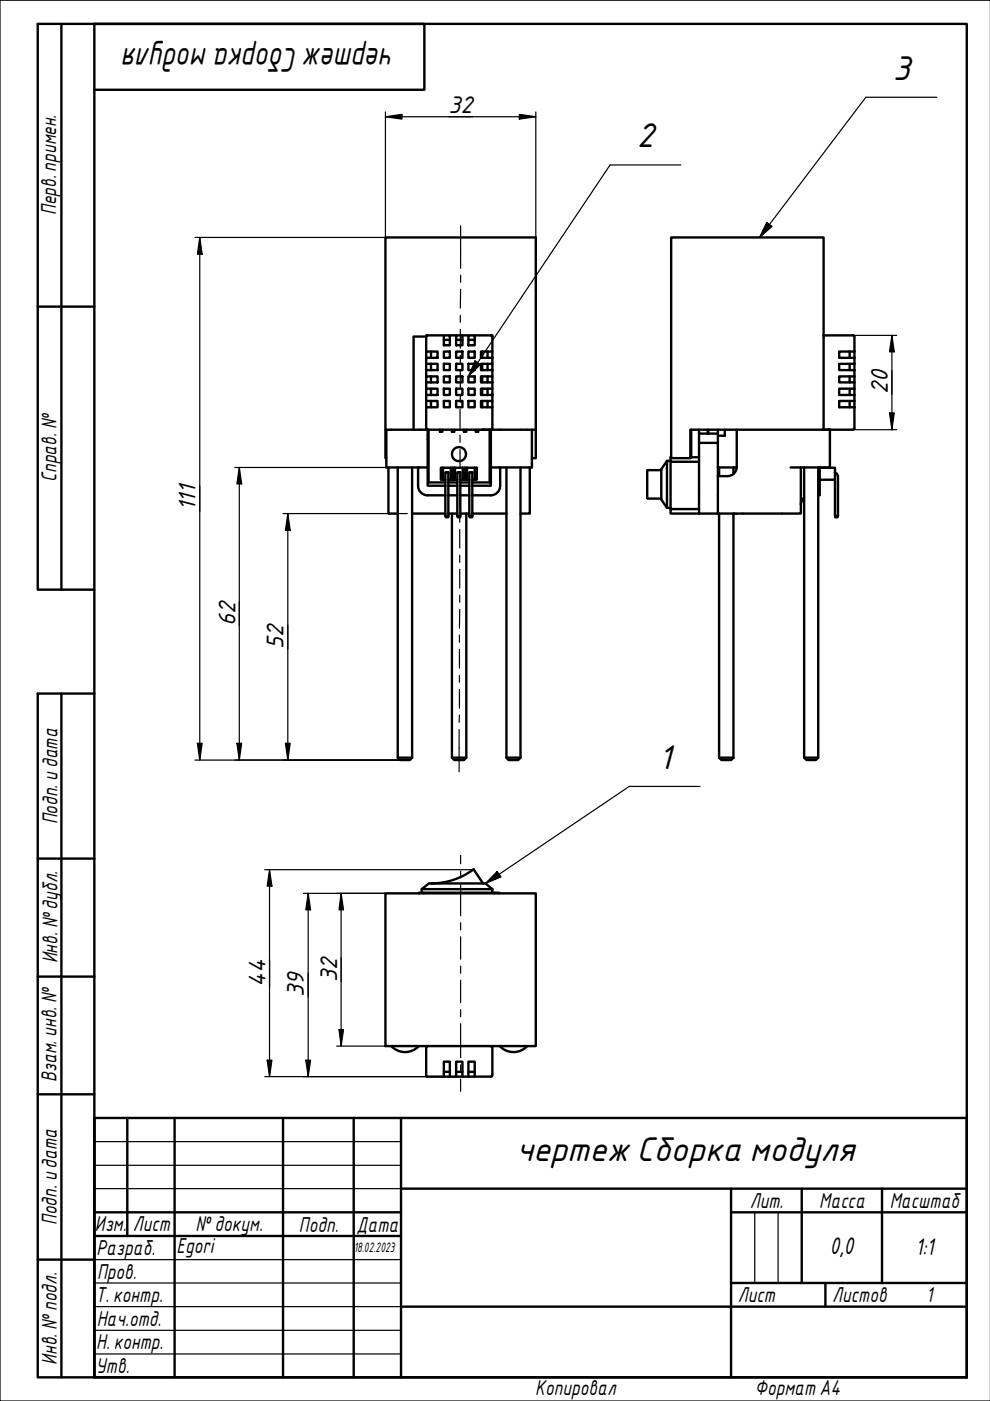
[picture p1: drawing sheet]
<svg xmlns="http://www.w3.org/2000/svg" width="210mm" height="297mm" viewBox="0 0 210 297" stroke-linecap="round" stroke-linejoin="round" font-family="sans-serif">
<g fill="none" stroke="#000" stroke-width=".51">
<path d="M142.3 50.3h32.3v40.8h-28.2v6h-4.1zM90.4 74.5h2.4v1.4h-2.4zM90.4 79.8h2.4v1.3h-2.4zM90.4 77.1h2.4v1.4h-2.4zM90.4 71.2v3.3M90.4 75.9v1.2M90.4 78.5v1.3M90.4 71.1h3.7M90.6 71.1l-.2 .2-2.7 .1v19.7M91.4 74.5v1.4M91.4 77.1v1.4M91.4 79.8v1.3"/>
<path d="M94.1 77.1h1.3v1.4h-1.3zM94.1 79.8h1.3v1.3h-1.3zM94.1 74.5h1.3v1.4h-1.3zM94.1 71.1h1.3v2.1h-1.3zM94.1 72.1h1.3M95.4 71.1h1.3M96.7 79.8h1.3v1.3h-1.3zM96.7 74.5h1.3v1.4h-1.3zM96.7 77.1h1.3v1.4h-1.3zM96.7 71.1h1.3v2.1h-1.3zM96.7 72.1h1.3M98 71.1h1.3"/>
<path d="M99.3 74.5h1.3v1.4h-1.3zM99.3 79.8h1.3v1.3h-1.3zM99.3 77.1h1.3v1.4h-1.3zM99.3 71.1h1.3v2.1h-1.3zM99.3 72.1h1.3M100.6 71.1h3.7M102 79.8h2.4v1.3h-2.4zM102 77.1h2.4v1.4h-2.4zM102 74.5h2.4v1.4h-2.4zM102.2 74.5v1.4M102.2 77.1v1.4M102.2 79.8v1.3"/>
<path d="M103.4 74.5v1.4M103.4 77.1v1.4M103.4 79.8v1.3M104.1 71.1l.2 .2M104.4 71.2v3.3M104.4 75.9v1.2M104.4 78.5v1.3M174.6 71.1h6.3M174.8 71.1l-.1 .3-.1-.2M180.1 74.5v1.4M180.1 77.1v1.4M180.1 79.8v1.3"/>
<path d="M180.9 71.1l.2 .2M181.2 74.5h-3.3v1.4h3.3M181.2 79.8h-3.3v1.3h3.3M181.2 77.1h-3.3v1.4h3.3M181.2 71.4v19.5M81.7 91.1v-40.8h31.9v40.8M81.9 97.1h-.2v-6h9v11.9h3.7M81.9 91.1v8h8.5M82.4 99.1v9.8h1.9M84.3 99.1v61.5l.5 .5h2.1l.5-.5v-61.5M88.6 99.1v3.9a2 2 0 0 0 2 2M90.4 82.4h2.4v1.3h-2.4z"/>
<path d="M90.4 85h2.4v1.3h-2.4zM90.4 81.1v1.3M90.4 83.7v1.3M90.4 86.3v4.6M90.4 90.8l.2 .2M90.6 91.1h23M90.9 91.1v11.2h3.5M91.4 82.4v1.3M91.4 85v1.3M93.3 91.1v.5h.5v-.5M93.9 99.2h2.1v2.5h-.4M93.9 99.2h-.4v2.5h.4"/>
<path d="M93.9 99.2v2.5M94.1 82.4h1.3v1.3h-1.3zM94.1 85h1.3v1.3h-1.3zM95.6 99.2v2.5M95.8 91.1v.5h.5v-.5M96.5 99.2h2.1v2.5h-.5M96.5 99.2h-.5v2.5h.5M96.5 99.2v2.5M96.7 85h1.3v1.3h-1.3zM96.7 82.4h1.3v1.3h-1.3zM98.1 99.2v2.5M98.4 91.1v.5h.5v-.5"/>
<path d="M99 99.2h2.1v2.5h-.5M99 99.2h-.4v2.5h.4M99 99.2v2.5M99.3 85h1.3v1.3h-1.3zM99.3 82.4h1.3v1.3h-1.3zM100.6 99.2v2.5M100.9 91.1v.5h.5v-.5M102 85h2.4v1.3h-2.4zM102 82.4h2.4v1.3h-2.4zM102.2 82.4v1.3M102.2 85v1.3M103.4 82.4v1.3"/>
<path d="M103.4 85v1.3M103.8 91.1v11.2h-3.7M104.1 91.1v11.9h-4M104.3 90.8l-.2 .2M104.4 81.1v1.3M104.4 83.7v1.3M104.4 86.3v4.6M106 99.1v3.9a2 2 0 0 1-2 2h-3.9M107.4 99.1v61.5l.4 .5h2.1l.5-.5v-61.5M112.3 99.1v9.8h-1.9M112.8 91.1v8h-8.5M113.6 91.1v6h-.8"/>
<path d="M137.2 99.8v5.8M140.2 99.7l-3 .1M141.4 97.7l-1.2 1.8v6.4l1.2 1.8M142.2 97.7h-.8v10M142.2 97.9v10M142.3 97h-.1v.9h6M146.4 97h.2M146.6 91.1v5.9h1.6M148.2 91.9v2h4v15M148.2 91.1v.8M148.2 93.9v15M148.2 91.9h4"/>
<path d="M150.1 91.1v.8M150.2 91.1v.8M152.2 99.1h4M152.2 91.1v2.8M152.5 99.1v1.7M153.7 91.1v1.3h-1.5M155.5 99.1v1.4M156.2 91.1v7.9a2 2 0 0 1-2 2h-2M169.8 99.1v9.8h-13.6M170.5 99.1v61.5l.5 .5h2l.5-.5v-61.5M173.8 99.2h3.2v2.5h-3.2M173.8 99.1v5.9h-.3"/>
<path d="M174.6 91.1h6.3M176 91.1v8h-8.4M180.1 82.4v1.3M180.1 85v1.3M181.1 90.8l-.2 .2M181.2 82.4h-3.3v1.3h3.3M181.2 85h-3.3v1.3h3.3M87.4 108.9h7M90.7 105h3.7M93.9 101.7h.5M94.4 109.4v-9.3h.7v9.3M94.4 109.4l.2 .3h.4l.1-.3"/>
<path d="M94.4 109.4h.7M95.1 101.7h.5M95.1 102.3h1.9M95.1 108.9h1.9M95.1 105h1.9M95.1 103h1.9M95.8 108.9v51.7l.5 .5h2.1l.5-.5v-51.7M96.5 101.7h.5M97 109.4v-9.3h.6v9.3M97 109.4l.1 .3h.4l.1-.3M97 109.4h.6M97.6 101.7h.5"/>
<path d="M97.6 102.3h1.9M97.6 108.9h1.9M97.6 105h1.9M97.6 103h1.9M99 101.7h.5M99.5 109.4v-9.3h.6v9.3M99.5 109.4l.1 .3h.5v-.3M99.5 109.4h.6M100.1 101.7h.5M100.1 108.9h7.3M137.2 105.6h.1M137.4 105.7h2.8"/>
<path d="M141.4 107.7h.8M148.2 107.9h-6v1h6M148.2 108.9h7.6M152.2 100.8h.4M152.5 108.9v51.7M155.5 108.9v51.7M155.7 108.9h.5M170.5 105.5l-.6 .8-.1 .7M177 100.2a.73 .73 0 0 1 .6 .7M177 109.4l.1 .3h.4l.2-.3M177.7 100.9v8.5h-.7v-7.7M84.3 160.6h3.1"/>
<path d="M95.8 160.6h3.1M107.4 160.6h3M152.5 160.6l.5 .5h2l.5-.5M152.5 160.6h3M170.5 160.6h3M81.7 189.4h31.9v32.4h-31.9zM88.8 189.4v-.1h1.1v.1M89.4 189.3v-.8h15v.8M89.4 188.5l1.5-1.2h12l1.5 1.2M89.9 189.3h14.9M91.5 187.3h.1M100.3 184.4a15 15 0 0 1-8.8 2.9"/>
<path d="M100.4 184.3l.1 .1M100.5 184.4l1.9 2.9M104.8 189.4v-.1h1.1v.1M83 221.8a4 4 0 0 0 5.8 0M90.4 221.8v6.2l.2 .3M90.4 221.8l.2 .1h-.2M90.6 228.3h6.1M94.1 228.3v-3.2h1.3v3.2M94.1 227.3h1.3M96.7 228.3v-3.2h1.3v3.2M96.7 227.3h1.3M96.7 228.3h7.4"/>
<path d="M99.3 228.3v-3.2h1.3v3.2M99.3 227.3h1.3M104.3 228l-.2 .3M104.3 221.8l-.2 .1h.3M104.4 221.8v6.2M105.9 221.8a4 4 0 0 0 5.9 0"/>
<circle cx="97.3" cy="96.3" r="1.49"/>
</g>
<g fill="#000">
<circle cx="102.2" cy="91.1" r=".25"/>
<circle cx="175.6" cy="91.1" r=".25"/>
<circle cx="175.8" cy="91.1" r=".25"/>
</g>
<g fill="none" stroke="#000" stroke-width=".51">
<path d="M20 237h185v55h-185zM27 237v25.1M37 237v55M60 237v55M75 237v55M85 237v55M20 257h65M85 252h120M155 257h50M155 252v40M170 252v20M187 252v20"/>
<path d="M20 262.1h65M85 277h120M155 272h50M175 272v5"/>
</g>
<path d="M20 242h65M20 247.1h65M20 252h65M160 257v15M165 257v15M20 267.1h65M20 272h65M20 277h65M20 282.1h65M20 287.1h65" fill="none" stroke="#000" stroke-width=".25"/>
<path d="M210 0h-210v297h210" fill="none" stroke="#000" stroke-width=".25"/>
<path d="M20 5.1h185v286.9h-185z" fill="none" stroke="#000" stroke-width=".51"/>
<g fill="none" stroke="#000" stroke-width=".25">
<path d="M81.7 24.8l3.5-.6v1.1zM81.7 23.7v26.6h-40.4M81.7 24.8h31.9M110.1 24.2l3.5 .6-3.5 .5zM113.6 23.7v26.6M42.4 50.3l.5 3.6h-1.1zM42.4 50.3v110.8M180.9 71.1h9.2M189.1 71.1l.5 3.5h-1zM189.1 71.1v20M49.8 99.1h32.1M50.7 99.1l.5 3.5h-1z"/>
<path d="M50.7 99.1v62M180.9 91.1h9.2M188.6 87.6h1l-.5 3.5zM60 108.9h26.4M61 108.9l.5 3.5h-1zM61 108.9v52.2M41.8 157.6h1.1l-.5 3.5zM50.2 157.6h1l-.5 3.5zM60.5 157.6h1l-.5 3.5zM41.3 161.1h43.5M56.1 184.4h41.5M57.1 184.4l.6 3.5h-1.1z"/>
<path d="M57.1 184.4v43.9M64.3 189.4h17.4M65.3 189.4l.5 3.5h-1zM65.3 189.4v38.9M72.3 189.4l.5 3.5h-.9zM72.3 189.4v32.4M97.8 184.4h2.5M71.9 218.3h.9l-.5 3.5zM56.1 228.3h41.5M56.6 224.8h1.1l-.6 3.5zM64.8 224.8h1l-.5 3.5zM71.4 221.8h10.3"/>
<path d="M97.8 228.3h.2"/>
</g>
<g fill="#000">
<path d="M81.7 24.8l3.5-.6v1.1z" fill-rule="evenodd"/>
<path d="M110.1 24.2l3.5 .6-3.5 .5z" fill-rule="evenodd"/>
<path d="M42.4 50.3l.5 3.6h-1.1z" fill-rule="evenodd"/>
<path d="M189.1 71.1l.5 3.5h-1z" fill-rule="evenodd"/>
<path d="M188.6 87.6h1l-.5 3.5z" fill-rule="evenodd"/>
<path d="M50.7 99.1l.5 3.5h-1z" fill-rule="evenodd"/>
<path d="M61 108.9l.5 3.5h-1z" fill-rule="evenodd"/>
<path d="M41.8 157.6h1.1l-.5 3.5z" fill-rule="evenodd"/>
<path d="M50.2 157.6h1l-.5 3.5z" fill-rule="evenodd"/>
<path d="M60.5 157.6h1l-.5 3.5z" fill-rule="evenodd"/>
<path d="M57.1 184.4l.6 3.5h-1.1z" fill-rule="evenodd"/>
<path d="M65.3 189.4l.5 3.5h-1z" fill-rule="evenodd"/>
<path d="M72.3 189.4l.5 3.5h-.9z" fill-rule="evenodd"/>
<path d="M71.9 218.3h.9l-.5 3.5z" fill-rule="evenodd"/>
<path d="M56.6 224.8h1.1l-.6 3.5z" fill-rule="evenodd"/>
<path d="M64.8 224.8h1l-.5 3.5z" fill-rule="evenodd"/>
</g>
<path d="M13 5.1v119.9M20 19h70v-13.9h-82v119.9h12M8 65h12M13 147.1v144.9M20 147.1h-12v144.9h12M8 182h12M8 207.1h12M8 232h12M8 267.1h12" fill="none" stroke="#000" stroke-width=".51"/>
<g fill="none" stroke="#000" stroke-width=".25">
<path d="M97.7 47.9v9M97.7 58.3v1.6M97.6 66.9v1.4M97.6 69.8v4M97.6 75.3v1.5M97.6 78.3v4M97.7 61.3l-.1 4M97.5 86.8v4M97.5 92.3v1.5M97.5 95.3v3.9M97.6 83.8v1.5M97.5 109.2v1.5"/>
<path d="M97.5 112.3v3.9M97.5 117.7v1.5M97.5 100.8v1.5M97.5 103.7v4M97.4 134.7v1.5M97.4 137.7v4M97.5 120.7v4M97.5 126.2v1.5M97.5 129.2l-.1 4M97.3 154.7v8.9M97.4 143.2v1.4M97.4 146.2v4"/>
<path d="M97.4 151.6l-.1 1.5M97.7 181.3v1.8M97.7 184.6v1.5M97.7 187.6v6.6M97.7 195.6v1.6M97.7 198.6v4.8M97.7 204.8v1.6M97.7 207.8v4.8M97.7 214v1.6M97.7 217v7.3M97.7 225.8v1.5M97.7 228.8v2.6"/>
</g>
<path d="M144.3 35h-15l-30 44.8M198.6 20.6h-15l-22.6 29.7M162.6 47.2l1.1 .8-2.7 2.3zM100.7 76.5l1.2 .8-2.6 2.5zM148.4 166.7h-15l-30.5 20.6M105.4 184.8l.8 1.1-3.3 1.4z" fill="none" stroke="#000" stroke-width=".25"/>
<g fill="#000">
<path d="M162.6 47.2l1.1 .8-2.7 2.3z" fill-rule="evenodd"/>
<path d="M100.7 76.5l1.2 .8-2.6 2.5z" fill-rule="evenodd"/>
<path d="M105.4 184.8l.8 1.1-3.3 1.4z" fill-rule="evenodd"/>
</g>
<g font-size="7">
<text x="83.6" y="10.3" transform="rotate(180 83.6 10.3)">чертежСборка модуля</text>
<text x="189.3" y="16.9">3</text>
<text x="135" y="31.2">2</text>
<text x="139.6" y="163">1</text>
<text x="109.4" y="246.2">чертеж Сборка модуля</text>
</g>
<g font-size="4.9">
<text x="95.1" y="23.9">32</text>
<text x="188.2" y="83.6" transform="rotate(-90 188.2 83.6)">20</text>
<text x="41.5" y="108.4" transform="rotate(-90 41.5 108.4)">111</text>
<text x="49.9" y="132.6" transform="rotate(-90 49.9 132.6)">62</text>
<text x="60.1" y="137.6" transform="rotate(-90 60.1 137.6)">52</text>
<text x="56.3" y="209.2" transform="rotate(-90 56.3 209.2)">44</text>
<text x="71.5" y="208.1" transform="rotate(-90 71.5 208.1)">32</text>
<text x="64.5" y="211.4" transform="rotate(-90 64.5 211.4)">39</text>
<text x="176" y="265.9">0,0</text>
<text x="194.1" y="266.2">1:1</text>
</g>
<g font-size="4.4">
<text x="11.9" y="45.6" transform="rotate(-90 11.9 45.6)">Перв. примен.</text>
<text x="12" y="102.2" transform="rotate(-90 12 102.2)">Справ. №</text>
<text x="12.2" y="174.8" transform="rotate(-90 12.2 174.8)">Подп. идата</text>
<text x="12.2" y="204.3" transform="rotate(-90 12.2 204.3)">Инв. №дубл.</text>
<text x="12" y="229.5" transform="rotate(-90 12 229.5)">Взам. инв. №</text>
<text x="159" y="256.1">Лит.</text>
<text x="173.7" y="256.1">Масса</text>
<text x="188.7" y="256.1">Масштаб</text>
<text x="12.1" y="259.8" transform="rotate(-90 12.1 259.8)">Подп. идата</text>
<text x="20.1" y="261.1">Изм.</text>
<text x="28.2" y="261.1">Лист</text>
<text x="41.5" y="261">№докум.</text>
<text x="63.4" y="261.2">Подп.</text>
<text x="75.6" y="261.2">Дата</text>
<text x="20.4" y="266.1">Разраб.</text>
<text x="37.4" y="265.7">Egori</text>
<text x="20.6" y="271.1">Пров.</text>
<text x="20.3" y="276.1">Т. контр.</text>
<text x="20.5" y="281.1">Нач.отд.</text>
<text x="156.5" y="276.1">Лист</text>
<text x="176.5" y="276.1">Листов</text>
<text x="196.3" y="276">1</text>
<text x="20.4" y="286.1">Н. контр.</text>
<text x="12.1" y="289.4" transform="rotate(-90 12.1 289.4)">Инв. №подл.</text>
<text x="20.3" y="291.1">Утв.</text>
<text x="113.5" y="295.8">Копировал</text>
<text x="160" y="295.7">Формат A4</text>
</g>
<text font-size="2.8" x="75" y="265.5">18.02.2023</text>
</svg>
